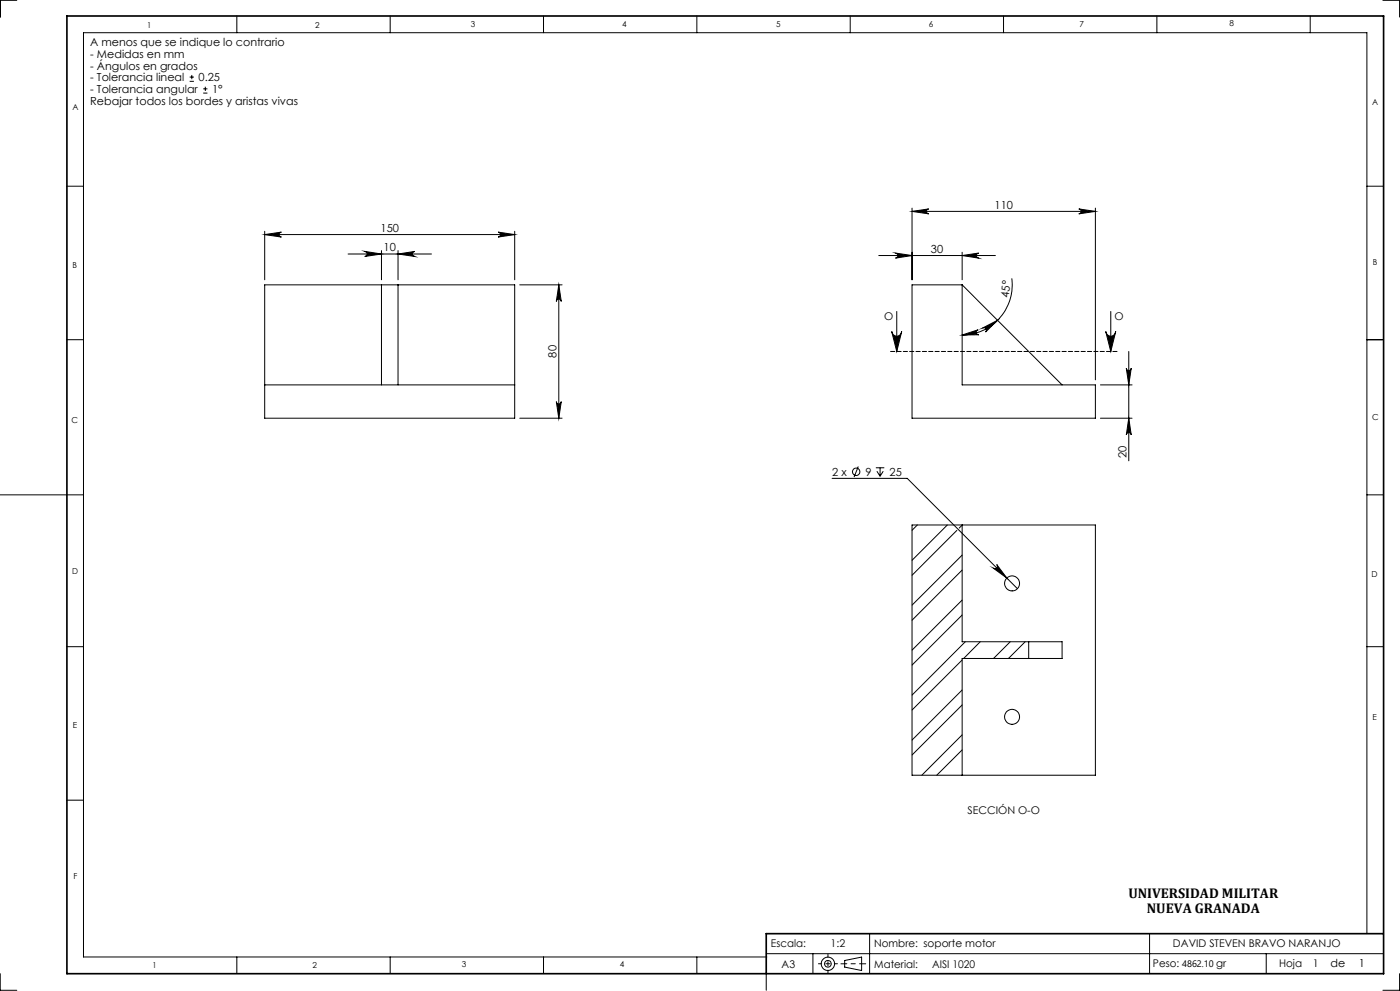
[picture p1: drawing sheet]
<svg xmlns="http://www.w3.org/2000/svg" width="420mm" height="297mm" viewBox="0 0 420 297" stroke-linecap="round" stroke-linejoin="round" font-family="sans-serif">
<g fill="none" stroke="#000" stroke-width=".3">
<path d="M5 .1h-4.9v5M71 4.8v5M117.1 4.8v5M163.1 4.8v5M209.1 4.8v5M255.1 4.8v5M301.1 4.8v5M347.1 4.8v5M393.1 4.8v5M414.9 .1h5v5M56.9 24.4h1.3M56.9 23.1h1.3"/>
<path d="M57.5 22.5v1.2M61 27.9h1.2M61 26.6h1.2M61.6 26v1.3M20.1 55.8h4.9M410.1 55.8h5M79.4 69.3v14.6M79.4 70.3h75M79.4 70.3l5-.7a.74 .74 0 0 0-.7 .7 .74 .74 0 0 0 .7 .7zM104.4 76.1h25M109.4 75.3l5 .8-5 .8a.76 .76 0 0 0 .7-.8 .76 .76 0 0 0-.7-.8zM114.4 75.1v8.8"/>
<path d="M119.4 75.1v8.8M119.4 76.1l5-.8a.76 .76 0 0 0-.7 .8 .76 .76 0 0 0 .7 .8zM149.4 69.6l5 .7-5 .7a.74 .74 0 0 0 .8-.7 .74 .74 0 0 0-.8-.7zM154.4 69.3v14.6M263.6 76.6h35M268.6 75.8l5 .8-5 .8a.76 .76 0 0 0 .8-.8 .76 .76 0 0 0-.8-.8zM273.6 62.4v21.5M273.6 63.4h55M273.6 63.4l5-.8a.74 .74 0 0 0-.7 .8 .74 .74 0 0 0 .7 .7zM288.6 75.6v8.3M288.6 76.6l5-.8a.76 .76 0 0 0-.7 .8 .76 .76 0 0 0 .7 .8zM323.6 62.6l5 .8-5 .7a.74 .74 0 0 0 .8-.7 .74 .74 0 0 0-.8-.8z"/>
<path d="M328.6 62.4v51.4M79.4 85.4h75v39.9h-75zM114.4 85.4v30M119.4 85.4v30M155.9 85.4h12.7M167.6 85.4v39.9M167.6 85.4l.8 4.9a.74 .74 0 0 0-.8-.7 .74 .74 0 0 0-.7 .7zM267.5 99.3a1.5 1.5 0 0 0 1.5 1.5 1.5 1.5 0 0 0 1.5-1.5l-1.5 6zM269 93.3v12M273.6 85.4h15v30h40v9.9h-55zM288.6 85.4l30 30M294.8 98.3l4.5-2.3-3.6 3.5a.75 .75 0 0 0 .1-1 .75 .75 0 0 0-1-.2z"/>
<path d="M303.5 83.4a15 15 0 0 1-14.9 17M331.7 99.3a1.5 1.5 0 0 0 1.5 1.5 1.5 1.5 0 0 0 1.5-1.5l-1.5 6zM333.2 93.3v12M20.1 101.8h4.9M79.4 115.4h75M288.6 100.4l4.8-1.6a.75 .75 0 0 0-.5 .9 .75 .75 0 0 0 .8 .6zM330.1 115.4h9.5M337.9 110.3a.74 .74 0 0 0 .7 .8 .74 .74 0 0 0 .8-.8l-.8 5.1zM338.6 105.3v32.8M410.1 101.8h5M155.9 125.3h12.7M166.9 120.4a.74 .74 0 0 0 .7 .7 .74 .74 0 0 0 .8-.7l-.8 4.9z"/>
<path d="M257.5 139.8l-1.3 3.2M330.1 125.3h9.5M338.6 125.3l.8 5a.74 .74 0 0 0-.8-.7 .74 .74 0 0 0-.7 .7zM.1 148.3h24.9M249.6 143.4h22.6l33 33M262.7 140.2h2.6M263.1 141.2l.9 1.5M264 140.2v2.5M265 141.2l-1 1.5M273.6 157.3h55v75h-55zM275.2 157.3l-1.6 1.6M284.2 157.3l-10.6 10.6"/>
<path d="M287.1 159l-13.5 13.4M288.6 157.4l-.8 .9M288.6 157.3v35h30v5h-30v35M410.1 148.3h5M288.6 166.4l-15 15M288.6 179.8l-15 15M288.6 170.8l-15 15.1M298 170.2a.75 .75 0 0 0 1 0 .75 .75 0 0 0 0-1l3 4zM20.1 193.8h4.9M288.6 184.3l-15 15M288.6 197.8l-15 15M289.6 192.3l-16 16"/>
<path d="M294.1 192.3l-5 5M303.1 192.3l-5 5M307.6 192.3l-5.1 5M308.6 192.3v5M410.1 193.8h5M288.6 206.8l-15 15M288.6 211.3l-15 15M20.1 239.8h4.9M288.6 220.2l-12.1 12.1M288.6 224.8l-7.6 7.5M260.9 279.8v12M344.9 279.8v12"/>
<path d="M410.1 279.8v-270h-385.1v277h205M.1 291.8v5h4.9M71 286.8v5M117.1 286.8v5M163.1 286.8v5M209.1 286.8v5M229.9 291.8v5M229.9 285.8h185M243.9 285.8v6M252.3 288.9h1.1M253.4 287.9l5.1-1.1v4.1l-5.1-1.1zM258.5 288.9h1.2"/>
<path d="M379.9 285.8v6M419.9 291.8v5h-5"/>
<circle cx="256.8" cy="141.4" r="1.11"/>
<circle cx="303.6" cy="174.8" r="2.25"/>
<circle cx="303.6" cy="214.8" r="2.25"/>
<circle cx="248.4" cy="288.9" r=".98"/>
<circle cx="248.4" cy="288.9" r="2"/>
</g>
<path d="M335.2 105.3h-68.2" fill="none" stroke="#000" stroke-width=".3" stroke-dasharray="1.3 .6" stroke-dashoffset="-.1"/>
<path d="M258.5 288.8h-5.1" fill="none" stroke="#000" stroke-width=".3" stroke-dasharray="15.2 1.3 1.3 1.3" stroke-dashoffset="14.6"/>
<path d="M245.5 288.8h5.7M248.4 286v5.7" fill="none" stroke="#000" stroke-width=".3" stroke-dasharray="15.2 1.3 1.3 1.3" stroke-dashoffset="14.3"/>
<path d="M20.1 4.8h395v287h-395zM414.9 279.8h-185v12" fill="none" stroke="#000" stroke-width=".5"/>
<g fill="#000">
<path d="M298 170.2a.75 .75 0 0 0 1 0 .75 .75 0 0 0 0-1l3 4z"/>
<path d="M109.4 75.3l5 .8-5 .8a.76 .76 0 0 0 .7-.8 .76 .76 0 0 0-.7-.8zM119.4 76.1l5-.8a.76 .76 0 0 0-.7 .8 .76 .76 0 0 0 .7 .8z"/>
<path d="M273.6 63.4l5-.8a.74 .74 0 0 0-.7 .8 .74 .74 0 0 0 .7 .7zM323.6 62.6l5 .8-5 .7a.74 .74 0 0 0 .8-.7 .74 .74 0 0 0-.8-.8zM268.6 75.8l5 .8-5 .8a.76 .76 0 0 0 .8-.8 .76 .76 0 0 0-.8-.8zM288.6 76.6l5-.8a.76 .76 0 0 0-.7 .8 .76 .76 0 0 0 .7 .8zM79.4 70.3l5-.7a.74 .74 0 0 0-.7 .7 .74 .74 0 0 0 .7 .7zM149.4 69.6l5 .7-5 .7a.74 .74 0 0 0 .8-.7 .74 .74 0 0 0-.8-.7z"/>
<path d="M288.6 100.4l4.8-1.6a.75 .75 0 0 0-.5 .9 .75 .75 0 0 0 .8 .6zM294.8 98.3l4.5-2.3-3.6 3.5a.75 .75 0 0 0 .1-1 .75 .75 0 0 0-1-.2z"/>
<path d="M331.7 99.3a1.5 1.5 0 0 0 1.5 1.5 1.5 1.5 0 0 0 1.5-1.5l-1.5 6zM267.5 99.3a1.5 1.5 0 0 0 1.5 1.5 1.5 1.5 0 0 0 1.5-1.5l-1.5 6z"/>
<path d="M166.9 120.4a.74 .74 0 0 0 .7 .7 .74 .74 0 0 0 .8-.7l-.8 4.9zM167.6 85.4l.8 4.9a.74 .74 0 0 0-.8-.7 .74 .74 0 0 0-.7 .7z"/>
<path d="M338.6 125.3l.8 5a.74 .74 0 0 0-.8-.7 .74 .74 0 0 0-.7 .7zM337.9 110.3a.74 .74 0 0 0 .7 .8 .74 .74 0 0 0 .8-.8l-.8 5.1z"/>
</g>
<g font-size="4.2">
<text x="338.5" y="269.2">UNIVERSIDAD MILITAR</text>
<text x="344" y="273.5">NUEVA GRANADA</text>
</g>
<g font-size="3.3">
<text x="27.1" y="13.9">A menos que se indique lo contrario</text>
<text x="27.1" y="17.4">- Medidas en mm</text>
<text x="27.1" y="20.9">- Ángulos en grados</text>
<text x="27.1" y="27.9">- Tolerancia angular</text>
<text x="27.1" y="24.4">- Tolerancia lineal</text>
<text x="59.6" y="24.4">0.25</text>
<text x="63.6" y="27.9">1°</text>
<text x="27.1" y="31.4">Rebajar todos los bordes y aristas vivas</text>
<text x="298.4" y="62.6">110</text>
<text x="114.2" y="69.6">150</text>
<text x="115.1" y="75.4">10</text>
<text x="279.3" y="75.9">30</text>
<text x="302.7" y="89.2" transform="rotate(-85 302.7 89.2)">45°</text>
<text x="166.9" y="107.2" transform="rotate(-90 166.9 107.2)">80</text>
<text x="337.9" y="137.2" transform="rotate(-90 337.9 137.2)">20</text>
<text x="249.6" y="142.6">2 x</text>
<text x="259.6" y="142.6">9</text>
<text x="266.9" y="142.6">25</text>
<text x="399.1" y="289.8">de</text>
<text x="407.6" y="289.8">1</text>
</g>
<g font-size="3.2">
<text x="265.3" y="95.8">O</text>
<text x="334.3" y="95.8">O</text>
<text x="290.3" y="243.9">SECCIÓN O-O</text>
<text x="231.3" y="283.8">Escala:</text>
<text x="249.2" y="283.8">1:2</text>
<text x="262.3" y="283.8">Nombre: soporte motor</text>
<text x="351.9" y="283.8">DAVID STEVEN BRAVO NARANJO</text>
<text x="234.5" y="290">A3</text>
<text x="262.3" y="290">Material:</text>
<text x="279.7" y="290">AISI 1020</text>
<text x="345.9" y="289.7">Peso:</text>
<text x="383.7" y="289.8">Hoja</text>
<text x="393.8" y="289.8">1</text>
</g>
<text font-size="2.8" x="354.7" y="289.7">4862.10 gr</text>
<g font-size="2.5">
<text x="44.2" y="8.3">1</text>
<text x="94.5" y="8.3">2</text>
<text x="141.2" y="8.2">3</text>
<text x="186.6" y="8">4</text>
<text x="232.9" y="8">5</text>
<text x="278.6" y="8">6</text>
<text x="323.9" y="8">7</text>
<text x="368.9" y="7.9">8</text>
<text x="21.7" y="33">A</text>
<text x="411.7" y="31.5">A</text>
<text x="21.7" y="80.5">B</text>
<text x="411.9" y="79.5">B</text>
<text x="411.6" y="125.8">C</text>
<text x="21.4" y="126.9">C</text>
<text x="21.7" y="172.2">D</text>
<text x="411.4" y="172.8">D</text>
<text x="411.7" y="215.7">E</text>
<text x="21.9" y="218.1">E</text>
<text x="22" y="263.4">F</text>
<text x="45.8" y="290.1">1</text>
<text x="93.7" y="290">2</text>
<text x="138.6" y="289.9">3</text>
<text x="186" y="289.9">4</text>
</g>
</svg>
